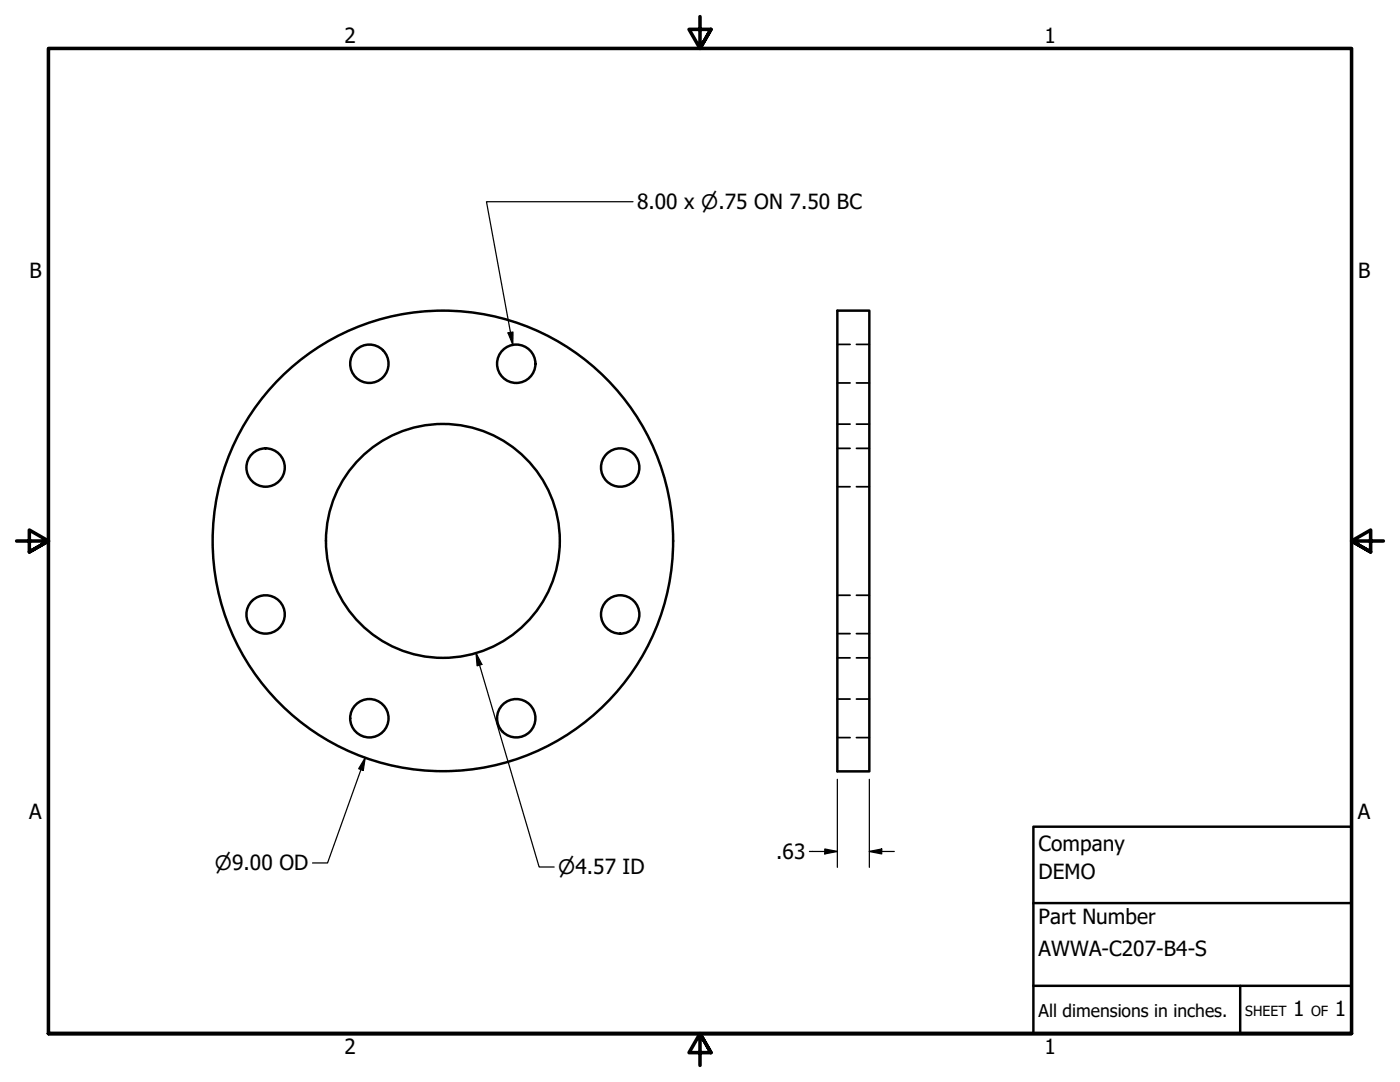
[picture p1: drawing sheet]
<svg xmlns="http://www.w3.org/2000/svg" width="279mm" height="216mm" viewBox="0 0 279 216" stroke-linecap="round" stroke-linejoin="round" font-family="sans-serif">
<!-- layer: Visible (ANSI) -->
<g fill="none" stroke="#000" stroke-width=".49">
<path d="M167.1 62h6.4v91.9h-6.4z"/>
<circle cx="73.7" cy="72.6" r="3.8"/>
<circle cx="103" cy="72.6" r="3.8"/>
<circle cx="53" cy="93.3" r="3.8"/>
<circle cx="123.8" cy="93.3" r="3.8"/>
<circle cx="88.4" cy="107.9" r="46"/>
<circle cx="88.4" cy="107.9" r="23.3"/>
<circle cx="53" cy="122.6" r="3.8"/>
<circle cx="123.8" cy="122.6" r="3.8"/>
<circle cx="73.7" cy="143.3" r="3.8"/>
<circle cx="103" cy="143.3" r="3.8"/>
</g>
<!-- layer: Hidden (ANSI) -->
<g fill="none" stroke="#000" stroke-width=".35">
<path d="M167.1 76.4h2.6M167.1 68.7h2.6M170.9 76.4h2.6M170.9 68.7h2.6M167.1 84.6h2.6M167.1 97.1h2.6M167.1 89.5h2.6M170.9 84.6h2.6M170.9 97.1h2.6M170.9 89.5h2.6M167.1 118.8h2.6M170.9 118.8h2.6"/>
<path d="M167.1 131.3h2.6M167.1 126.4h2.6M167.1 139.5h2.6M170.9 131.3h2.6M170.9 126.4h2.6M170.9 139.5h2.6M167.1 147.2h2.6M170.9 147.2h2.6"/>
</g>
<!-- layer: Border (ANSI) -->
<path d="M139.7 3.3v6.4l-2.2-3.8h4.4l-2.2 3.8 2.2-3.8M3.3 107.9h6.4l-3.8-2.1v4.3l3.8-2.2-3.8 2.2M276.1 107.9h-6.4l3.8-2.1v4.3l-3.8-2.2 3.8 2.2M9.7 206.2v-196.5h260v196.5h-260h260M141.9 210l-2.2-3.8 2.2 3.8h-4.4l2.2-3.8v6.4" fill="none" stroke="#000" stroke-width=".71"/>
<!-- layer: Title (ANSI) -->
<path d="M206.2 165h63.5v41.2h-63.5zM206.2 196.7h63.5M206.2 180.2h63.5M247.5 196.7v9.5" fill="none" stroke="#000" stroke-width=".49"/>
<!-- layer: Dimension (ANSI) -->
<path d="M126.3 40.3h-29.2l5.2 28.5M101.4 66.4l1-.1-.1 2.5zM95 130.3l1.2 2.3-1 .3zM95 130.3l12.6 42.7h3M72.9 151.2l-.4 2.5-.9-.3zM72.9 151.2l-7.5 21h-3M167.1 155.5v17.6M173.5 155.5v17.6M161.5 169.9h5.6M164.6 169.4l2.5 .5-2.5 .5zM173.5 169.9l2.5-.5v1zM173.5 169.9h5" fill="none" stroke="#000" stroke-width=".25"/>
<g fill="#000">
<path d="M101.4 66.4l1-.1-.1 2.5z" fill-rule="evenodd"/>
<path d="M95 130.3l1.2 2.3-1 .3z" fill-rule="evenodd"/>
<path d="M72.9 151.2l-.4 2.5-.9-.3z" fill-rule="evenodd"/>
<path d="M164.6 169.4l2.5 .5-2.5 .5z" fill-rule="evenodd"/>
<path d="M173.5 169.9l2.5-.5v1z" fill-rule="evenodd"/>
</g>
<g font-size="4.2">
<text x="68.7" y="8.6">2</text>
<text x="208.4" y="8.6">1</text>
<text x="127.1" y="41.7">8.00 x ⌀.75 ON 7.50 BC</text>
<text x="5.9" y="55.5">B</text>
<text x="271" y="55.5">B</text>
<text x="5.8" y="163.4">A</text>
<text x="271" y="163.4">A</text>
<text x="154.9" y="171.4">.63</text>
<text x="207.3" y="169.8">Company</text>
<text x="207.3" y="175.4">DEMO</text>
<text x="207.3" y="184.4">Part Number</text>
<text x="207.3" y="190.7">AWWA-C207-B4-S</text>
<text x="258.1" y="202.8">1</text>
<text x="266.4" y="202.8">1</text>
<text x="68.7" y="210.3">2</text>
<text x="208.4" y="210.3">1</text>
</g>
<g font-size="4">
<text x="42.9" y="173.6">⌀9.00 OD</text>
<text x="111.4" y="174.4">⌀4.57 ID</text>
</g>
<text font-size="3.5" x="207.3" y="202.9">All dimensions in inches.</text>
<g font-size="2.8">
<text x="248.5" y="202.8">SHEET</text>
<text x="261.7" y="202.8">OF</text>
</g>
</svg>
